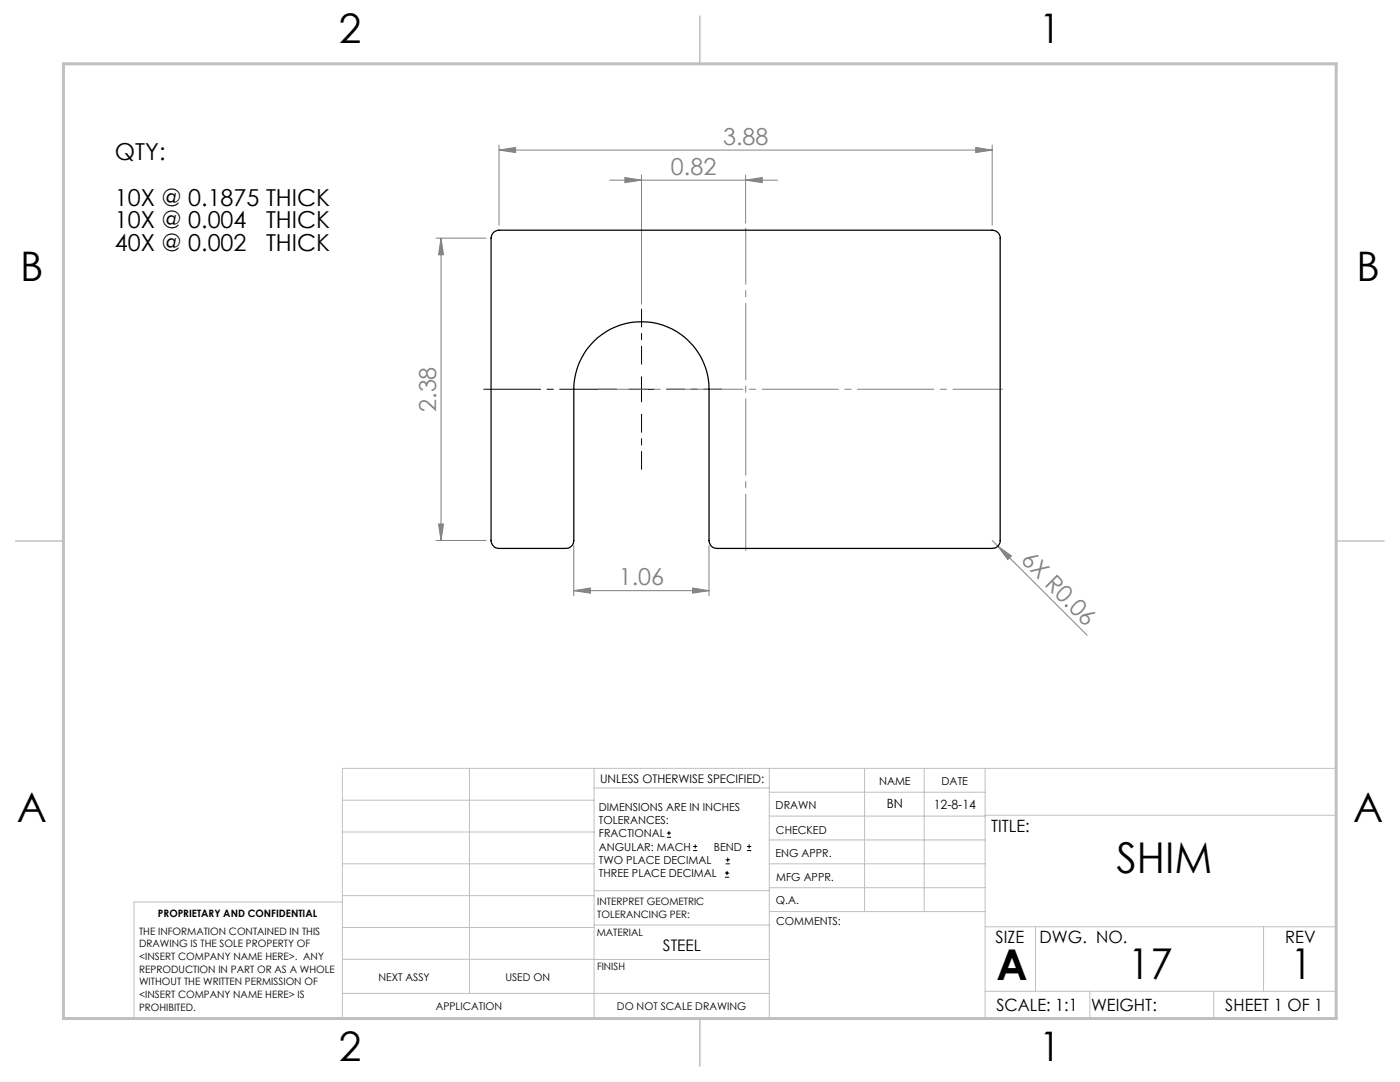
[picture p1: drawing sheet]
<svg xmlns="http://www.w3.org/2000/svg" width="279mm" height="216mm" viewBox="0 0 279 216" stroke-linecap="round" stroke-linejoin="round" font-family="sans-serif">
<g fill="none" stroke="#000" stroke-width=".2">
<path d="M125.5 77.7h5M128 75.2v5M133.1 167.1h.8M133.1 166.2h.8M133.5 165.8v.9M138.3 169.7h.8M138.3 168.9h.8M138.7 168.5v.8M144.7 175h.8M144.7 174.2h.8M144.8 172.4h.9M144.8 171.6h.9"/>
<path d="M145.1 173.8v.8M145.2 171.1v.9M149.1 169.7h.8M149.1 168.9h.8M149.5 168.5v.8"/>
</g>
<g fill="none" stroke="#808080" stroke-width=".2">
<path d="M99.6 30l3.3-.6v1zM99.6 28.9v16M99.6 30h98.4M121.7 35.9h33.5M124.7 35.4l3.3 .5-3.3 .5zM128 34.9v25.8M148.8 35.9l3.3-.5v1zM148.8 34.9v9.6M194.7 29.4l3.3 .6-3.3 .4zM198 28.9v16M87 47.5h10M88 47.5l.5 3.3h-1z"/>
<path d="M88 47.5v60.3M87 107.8h10M87.5 104.6h1l-.5 3.2zM114.5 117.9l3.3-.6v1.1zM114.5 108.9v10M114.5 117.9h27M138.2 117.3l3.3 .6-3.3 .5zM141.5 108.9v10M198 107.8l19 19M199.1 109l2.8 1.9-.8 .8z"/>
</g>
<path d="M128 72.7v-11M133 77.7h11M128 82.7v11" fill="none" stroke="#000" stroke-width=".2" stroke-dasharray="15.2 1.3 1.3 1.3" stroke-dashoffset="11.6"/>
<path d="M123 77.7h-26.4" fill="none" stroke="#000" stroke-width=".2" stroke-dasharray="15.2 1.3 1.3 1.3" stroke-dashoffset="3.9"/>
<path d="M119.4 77.7h80.6" fill="none" stroke="#808080" stroke-width=".2" stroke-dasharray="15.2 1.3 1.3 1.3" stroke-dashoffset="5.4"/>
<path d="M148.8 45.5v64.3" fill="none" stroke="#808080" stroke-width=".2" stroke-dasharray="15.2 1.3 1.3 1.3" stroke-dashoffset="4"/>
<g fill="none" stroke="#c0c0c0" stroke-width=".2">
<path d="M68.3 159.7h50.3M93.7 153.3v44.9M118.6 153.3v49.9M118.6 157.2h34.9M153.5 153.3v49.9M153.5 158.1h43.1M172.5 153.3v28.6M184.4 153.3v28.6M196.6 153.3v49.9M68.3 180h-41.6v23.2h240v-49.9h-198.4v49.9M68.3 178.7h50.3M68.3 172.4h50.3"/>
<path d="M68.3 166h50.3M118.6 177.7h35M153.5 167.6h43.1M153.5 162.8h43.1M153.5 172.4h43.1M153.5 177.1h43.1M196.6 162.7h70.1M68.3 198.2h85.2M68.3 191.4l85.2 .1M68.3 185.1h50.3M118.6 184.6h35M153.6 181.9h43"/>
<path d="M196.6 197.8h70.1M196.6 184.9h70.1M206.7 184.9v12.9M217.5 197.8v5.4M242.2 197.8v5.4M252.2 184.9v12.9"/>
</g>
<path d="M139.7 3.2v9.5M3.1 107.9h9.6M266.7 107.9h9.5M139.7 203.2v9.6" fill="none" stroke="#c0c0c0" stroke-width=".3"/>
<path d="M12.7 12.7h254v190.5h-254z" fill="none" stroke="#c0c0c0" stroke-width=".6"/>
<g fill="#808080">
<path d="M199.1 109l2.8 1.9-.8 .8z"/>
<path d="M114.5 117.9l3.3-.6v1.1zM138.2 117.3l3.3 .6-3.3 .5z"/>
<path d="M124.7 35.4l3.3 .5-3.3 .5zM148.8 35.9l3.3-.5v1z"/>
<path d="M194.7 29.4l3.3 .6-3.3 .4zM99.6 30l3.3-.6v1z"/>
<path d="M88 47.5l.5 3.3h-1zM87.5 104.6h1l-.5 3.2z"/>
</g>
<path d="M98.5 46.4l.5-.3 .6-.2h98.4a1.57 1.57 0 0 1 1.6 1.6v60.3a1.57 1.57 0 0 1-1.6 1.6h-54.9a1.57 1.57 0 0 1-1.6-1.6v-30.1a13.5 13.5 0 0 0-13.5-13.5 13.5 13.5 0 0 0-13.5 13.5v30.1a1.57 1.57 0 0 1-1.6 1.6h-13.3a1.63 1.63 0 0 1-1.6-1.6v-60.3l.1-.6z" fill="none" stroke="#000" stroke-width=".25"/>
<g font-size="8.5">
<text x="222.8" y="174.2">SHIM</text>
<text x="198.9" y="195.5">A</text>
<text x="225.2" y="195.4">17</text>
<text x="257.6" y="195.4">1</text>
</g>
<g font-size="8.1">
<text x="67.6" y="8.6">2</text>
<text x="207.3" y="8.6">1</text>
<text x="4" y="56.2">B</text>
<text x="270.7" y="56.2">B</text>
<text x="3.3" y="164.1">A</text>
<text x="270" y="164.1">A</text>
<text x="67.6" y="211.7">2</text>
<text x="207.3" y="211.7">1</text>
</g>
<g font-size="4.7" fill="#808080">
<text x="144.3" y="28.9">3.88</text>
<text x="133.9" y="34.9">0.82</text>
<text x="87" y="82.2" transform="rotate(-90 87 82.2)">2.38</text>
<text x="203.6" y="112" transform="rotate(45 203.6 112)">6X R0.06</text>
<text x="123.5" y="116.8">1.06</text>
</g>
<g font-size="4.7">
<text x="22.9" y="32">QTY:</text>
<text x="22.9" y="41">10X @ 0.1875 THICK</text>
<text x="22.9" y="45.6">10X @ 0.004</text>
<text x="53.1" y="45.6">THICK</text>
<text x="22.9" y="50.1">40X @ 0.002</text>
<text x="53.1" y="50.1">THICK</text>
</g>
<g font-size="3.4">
<text x="197.8" y="166">TITLE:</text>
<text x="198.7" y="188.1">SIZE</text>
<text x="207.5" y="188.1">DWG. NO.</text>
<text x="256.5" y="188.2">REV</text>
<text x="198.8" y="201.7">SCALE: 1:1</text>
<text x="217.7" y="201.8">WEIGHT:</text>
<text x="244.5" y="201.7">SHEET 1 OF 1</text>
</g>
<text font-size="3.2" x="132.3" y="189.8">STEEL</text>
<g font-size="2.5">
<text x="177" y="161.3">BN</text>
<text x="186.4" y="161.4">12-8-14</text>
</g>
<text font-size="2.4" x="119.8" y="156.2">UNLESS OTHERWISE SPECIFIED:</text>
<g font-size="2.2">
<text x="119.5" y="161.8">DIMENSIONS ARE IN INCHES</text>
<text x="154.8" y="161.4">DRAWN</text>
<text x="175.4" y="156.6">NAME</text>
<text x="187.9" y="156.7">DATE</text>
<text x="119.5" y="164.4">TOLERANCES:</text>
<text x="119.5" y="167.1">FRACTIONAL</text>
<text x="154.9" y="166.3">CHECKED</text>
<text x="119.5" y="169.7">ANGULAR: MACH</text>
<text x="119.5" y="172.4">TWO PLACE DECIMAL</text>
<text x="142.5" y="169.7">BEND</text>
<text x="154.8" y="171">ENG APPR.</text>
<text x="119.5" y="175">THREE PLACE DECIMAL</text>
<text x="154.9" y="175.7">MFG APPR.</text>
<text x="154.9" y="180.4">Q.A.</text>
<text x="154.9" y="184.6">COMMENTS:</text>
</g>
<g font-size="2.1">
<text x="75.5" y="195.7">NEXT ASSY</text>
<text x="100.9" y="195.7">USED ON</text>
<text x="86.9" y="201.5">APPLICATION</text>
<text x="123.1" y="201.6">DO NOT SCALE DRAWING</text>
</g>
<g font-size="2">
<text x="31.5" y="182.9">PROPRIETARY AND CONFIDENTIAL</text>
<text x="119.2" y="180.6">INTERPRET GEOMETRIC</text>
<text x="119.2" y="183.1">TOLERANCING PER:</text>
<text x="27.8" y="186.5">THE INFORMATION CONTAINED IN THIS</text>
<text x="27.8" y="189">DRAWING IS THE SOLE PROPERTY OF</text>
<text x="27.8" y="191.6">&lt;INSERT COMPANY NAME HERE&gt;. ANY</text>
<text x="119.1" y="186.7">MATERIAL</text>
<text x="27.8" y="194.1">REPRODUCTION IN PART OR AS A WHOLE</text>
<text x="27.8" y="196.6">WITHOUT THE WRITTEN PERMISSION OF</text>
<text x="119.1" y="193.5">FINISH</text>
<text x="27.8" y="199.1">&lt;INSERT COMPANY NAME HERE&gt; IS</text>
<text x="27.8" y="201.7">PROHIBITED.</text>
</g>
</svg>
